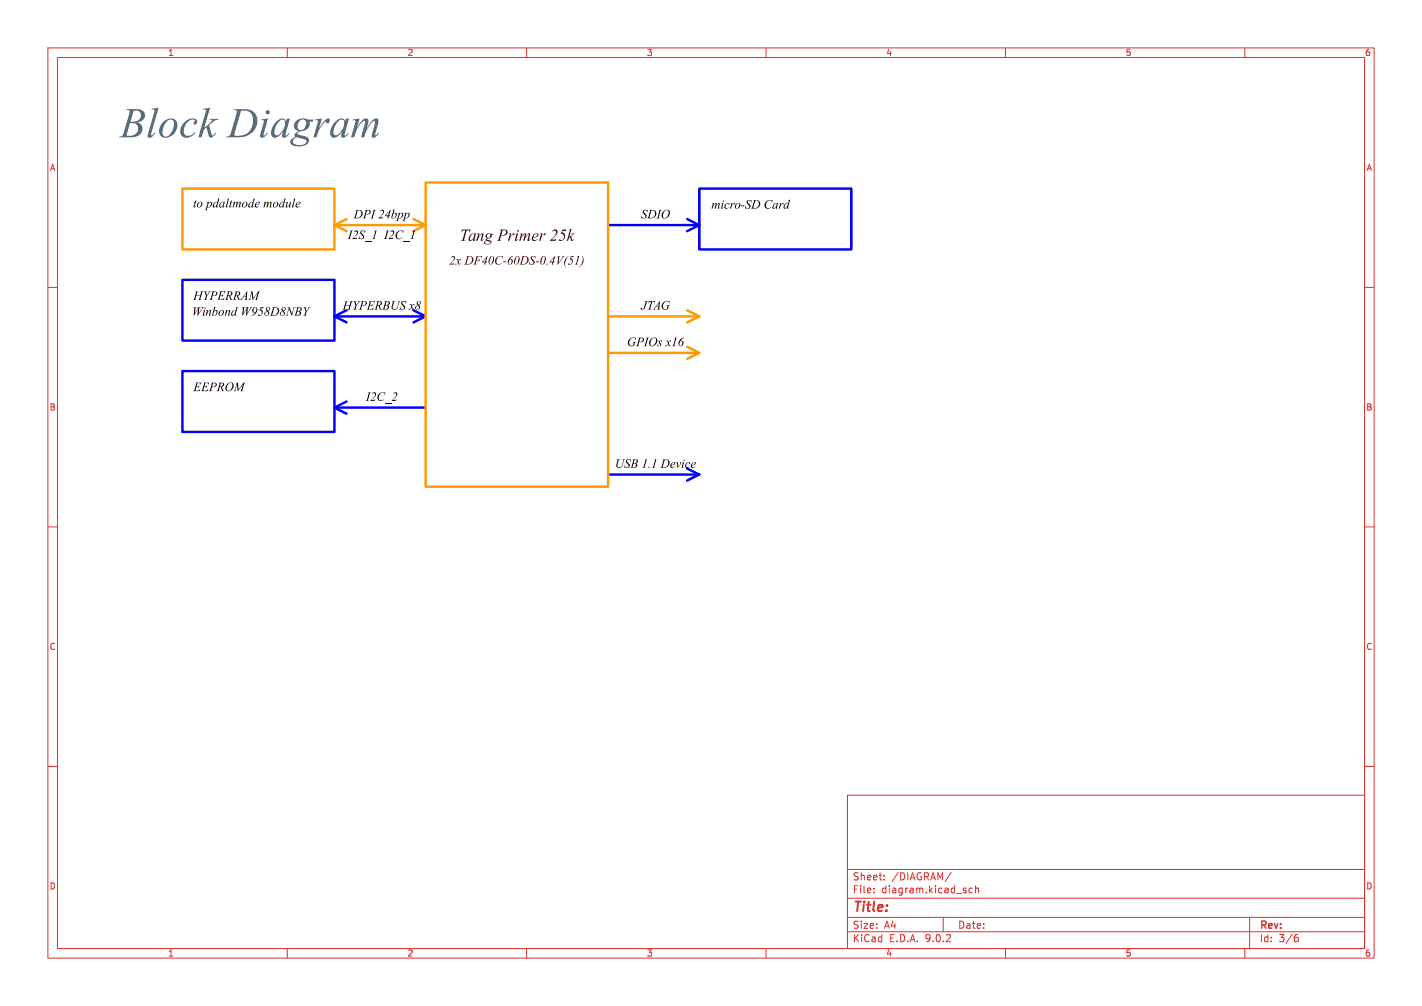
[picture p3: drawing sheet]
<svg xmlns="http://www.w3.org/2000/svg" width="297mm" height="210mm" viewBox="0 0 297 210" stroke-linecap="round" stroke-linejoin="round" font-family="sans-serif">
<g fill="none" stroke="#dc322f" stroke-width=".21">
<path d="M10 10h277v190h-277zM12 12h273v186h-273zM60 10v2M110 10v2M160 10v2M210 10v2M260 10v2M10 60h2M285 60h2M10 110h2M285 110h2M10 160h2"/>
<path d="M177 166h108v32h-108zM285 160h2M60 198v2M110 198v2M160 198v2M177 194.5h108M177 191.5h108M177 187.5h108M177 181.5h108M182.5 186.3v.1M182.5 185.5v.1M184.7 183.6v.1"/>
<path d="M184.7 182.8v.1M197 191.5v3M198.7 182.1l-1.3 2M203.1 185.5l-.4-.1-.3 .3 .1 .6h.6M203.7 185.5l.3-.1 .3 .1 .1 .9M203.7 184.9v1.5M210 198v2M260 198v2M261 191.5v6.5M270.6 195.7h.4l.2 .3-.1 .5-.5 .1M271 195.1l-.4 .1"/>
</g>
<g fill="none" stroke="#f90" stroke-width=".51">
<path d="M38.1 39.4h31.7v12.7h-31.7zM88.9 38.1h38.1v63.5h-38.1zM69.8 47h19.1M69.8 47l2.6 1.3M72.4 45.7l-2.6 1.3M86.4 45.7l2.5 1.3M88.9 47l-2.5 1.3M127 73.7h19M127 66h19M143.5 72.4l2.5 1.3M143.5 64.8l2.5 1.2M146 66l-2.5 1.3"/>
<path d="M146 73.7l-2.5 1.2"/>
</g>
<g fill="none" stroke="#00f" stroke-width=".51">
<path d="M146 39.4h31.8v12.7h-31.8zM38.1 58.4h31.7v12.7h-31.7zM127 47h19M143.5 45.7l2.5 1.3M146 47l-2.5 1.3M38.1 77.5h31.7v12.7h-31.7zM69.8 66h19.1l-2.5 1.3M69.8 66l2.6 1.3M72.4 64.8l-2.6 1.2M69.8 85.1h19.1M69.8 85.1l2.6 1.3M72.4 83.8l-2.6 1.3"/>
<path d="M127 99.1h19l-2.5 1.2"/>
</g>
<text font-size="8.8" fill="#586e75" x="25.1" y="31">BlockDiagram</text>
<text font-size="3.5" fill="#480000" x="96" y="51.2">TangPrimer25k</text>
<text font-size="2.8" fill="#dc322f" x="178" y="190.9">Title:</text>
<g font-size="2.7">
<text x="40.3" y="44">topdaltmodemodule</text>
<text x="73.9" y="46.3">DPI 24bpp</text>
<text x="133.9" y="46.3">SDIO</text>
<text x="148.6" y="44.2">micro-SDCard</text>
<text x="72.6" y="50.6">I2S_1 I2C_1</text>
<text x="40.4" y="63.3">HYPERRAM</text>
<text x="71.6" y="65.3">HYPERBUSx8</text>
<text x="133.9" y="65.3">JTAG</text>
<text x="40.1" y="66.6">WinbondW958D8NBY</text>
<text x="130.9" y="72.9">GPIOsx16</text>
<text x="40.4" y="82.3">EEPROM</text>
<text x="76.4" y="84.4">I2C_2</text>
<text x="128.4" y="98.3">USB1.1Device</text>
</g>
<text font-size="2.7" fill="#480000" x="93.8" y="55.9">2xDF40C-60DS-0.4V(51)</text>
<g font-size="2.1" fill="#dc322f">
<text x="178" y="184">Sheet:</text>
<text x="186.2" y="184">/DIAGRAM/</text>
<text x="178" y="186.7">File:</text>
<text x="184.1" y="186.7">diagram.kicad_sch</text>
<text x="178" y="196.9">KiCad</text>
<text x="178" y="194.1">Size:</text>
<text x="184.7" y="194.1">A4</text>
<text x="185.7" y="196.9">E.D.A.</text>
<text x="193.3" y="196.9">9.0.2</text>
<text x="200" y="194.1">Date:</text>
<text x="263" y="194.3">Rev:</text>
<text x="263" y="196.9">Id:</text>
<text x="267.1" y="196.9">3/6</text>
</g>
<g font-size="1.8" fill="#dc322f">
<text x="35" y="11.9">1</text>
<text x="85" y="11.9">2</text>
<text x="135" y="11.9">3</text>
<text x="185" y="11.9">4</text>
<text x="235" y="11.9">5</text>
<text x="285" y="11.9">6</text>
<text x="10.3" y="35.9">A</text>
<text x="285.3" y="35.9">A</text>
<text x="10.3" y="85.9">B</text>
<text x="285.3" y="85.9">B</text>
<text x="10.3" y="135.9">C</text>
<text x="285.3" y="135.9">C</text>
<text x="10.3" y="185.9">D</text>
<text x="285.3" y="185.9">D</text>
<text x="35" y="199.9">1</text>
<text x="85" y="199.9">2</text>
<text x="135" y="199.9">3</text>
<text x="185" y="199.9">4</text>
<text x="235" y="199.9">5</text>
<text x="285" y="199.9">6</text>
</g>
</svg>
